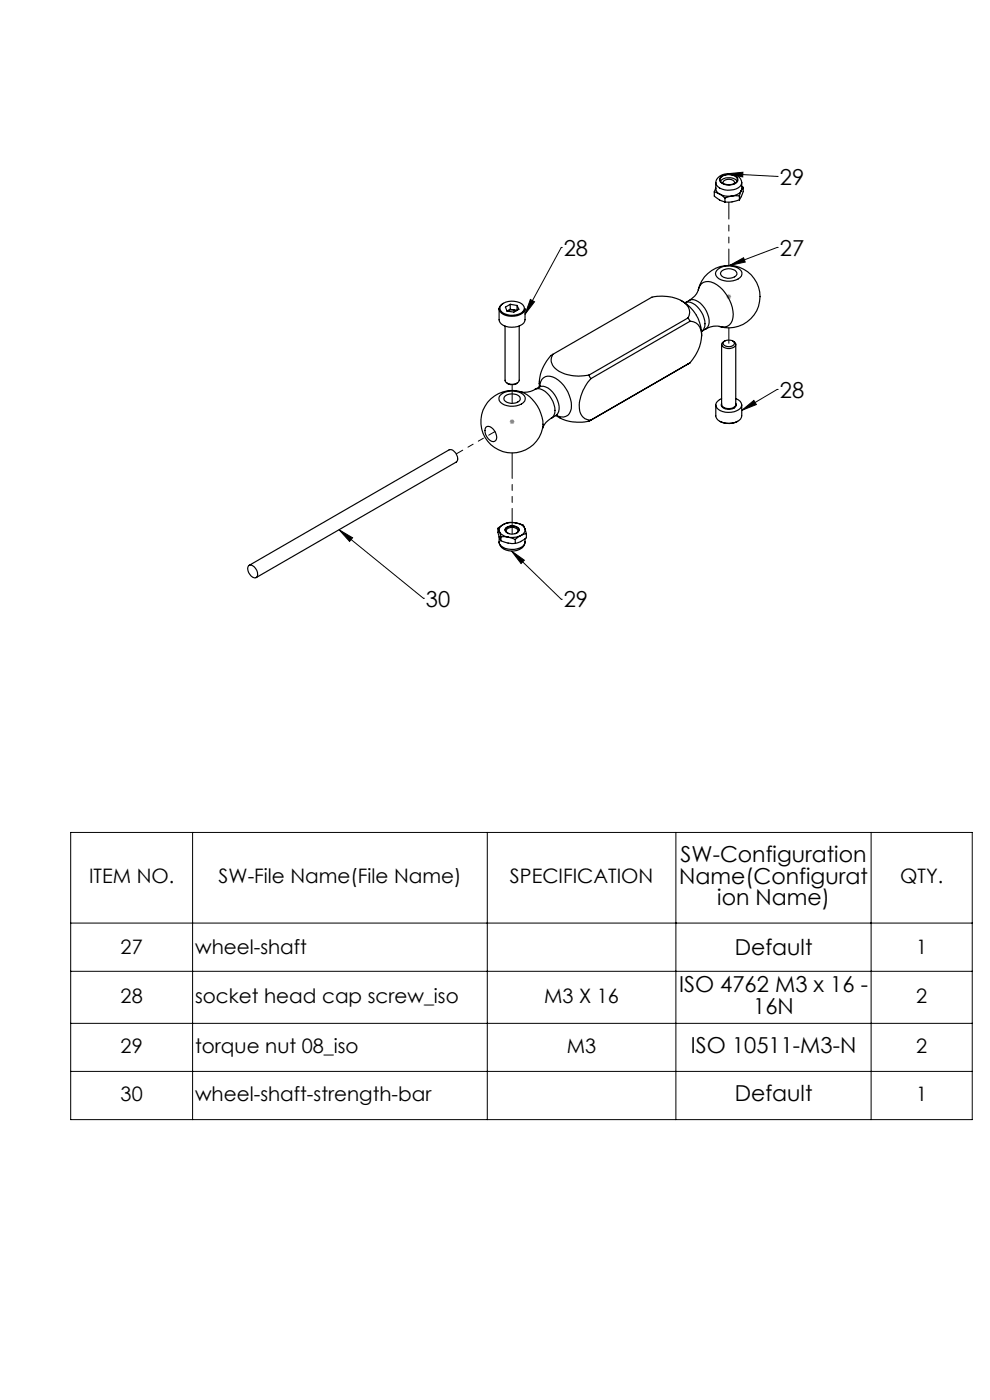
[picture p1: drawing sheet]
<svg xmlns="http://www.w3.org/2000/svg" width="210mm" height="297mm" viewBox="0 0 210 297" stroke-linecap="round" stroke-linejoin="round" font-family="sans-serif">
<path d="M154.1 62.9h1M154.2 62.6l.7 .7M154.6 62.4v1M154.9 62.6l-.7 .7M108.1 89.5h1M108.3 89.1l.7 .7M108.6 89v1M109 89.1l-.7 .7" fill="none" stroke="#808080" stroke-width=".21"/>
<g fill="none" stroke="#000" stroke-width=".21">
<path d="M154.3 36.9l10.6 .5M154.3 36.9l3.3-.4v1zM164.9 37.4h.1M119.1 52.5h.1M119.1 52.5l-7.7 14.2M154.8 56.3l2.9-1.6 .4 .9zM164.9 52.5h.1M164.9 52.5l-10.1 3.8M112.5 63.5l.9 .5-2 2.7zM157.3 87.1l2.6-2.2 .5 .9zM164.9 82.6h.1M164.9 82.6l-7.6 4.5"/>
<path d="M71.9 112.4l17.9 14.5M71.9 112.4l2.9 1.7-.6 .8zM108.5 116.9l10.6 10.2M108.5 116.9l2.7 1.9-.7 .8zM89.8 126.9h.1M119.1 127.1h.1M15 176.6h191.2v60.9h-191.2zM40.9 176.6v60.9M103.4 176.6v60.9M143.4 176.6v60.9M184.8 176.6v60.9M15 195.8h191.2"/>
<path d="M15 206.1h191.2M15 217.1h191.2M15 227.3h191.2"/>
</g>
<path d="M112.5 63.5l.9 .5-2 2.7zM154.8 56.3l2.9-1.6 .4 .9zM108.5 116.9l2.7 1.9-.7 .8zM71.9 112.4l2.9 1.7-.6 .8zM157.3 87.1l2.6-2.2 .5 .9zM154.3 36.9l3.3-.4v1z" fill="#000"/>
<g fill="none" stroke="#000" stroke-width=".25">
<path d="M151.8 38.8l.1 1.7 .7 .7M151.8 39.9l-.3 .8M152.3 37.7a3.4 3.4 0 0 1 4.8 .3 1.35 1.35 0 0 1-.9 2.1 3.7 3.7 0 0 1-4.2-.8 1.25 1.25 0 0 1 .3-1.6zM152.8 38.4a2.46 2.46 0 0 1 3.6 0M152.9 37.7a2.39 2.39 0 0 1 3.5 .2 1.33 1.33 0 0 1-1.7 1.3 1.7 1.7 0 0 1-2-1.1zM152.9 37.5a2.82 2.82 0 0 1 3.5 .2 1.12 1.12 0 0 1-1.2 1.5 2.07 2.07 0 0 1-2.6-1.1zM153.4 38.9v-.1a1.36 1.36 0 0 1 2.1-.6l.2 .2 .1 .5M157.3 38.8l-.1 1.7M157.3 39.5l.4 .3M157.7 39.8v.8l-.9 1.8M157.7 39.8l-.5 .7M151.5 40.7v.9a4.6 4.6 0 0 0 2.3 1.3"/>
<path d="M151.5 40.7l1.1 .5M152 57.4a3.9 3.9 0 0 1 5.2 0 1.34 1.34 0 0 1-1.1 2 3.7 3.7 0 0 1-4.2-.9l-.1-.4zM152.6 41.2a4.1 4.1 0 0 0 2.7 .4M152.6 41.2l1.2 .8M153.2 57.4a2.19 2.19 0 0 1 3.1 .5 1.55 1.55 0 0 1-1.9 1.2 1.57 1.57 0 0 1-1.6-1.1zM153.8 42v.9M155.3 41.6l-1.5 .4M156.8 42.4l-1.6 .5h-1.4M156.8 41.6h-1.5M156.8 41.6v.8M157.2 40.5a2.55 2.55 0 0 1-1.9 1.1M157.2 40.5l-.4 1.1"/>
<path d="M105.9 65.5a2.02 2.02 0 0 0 2 1.6 3.3 3.3 0 0 0 3.4-1.3l.1-.3v2.3a2.12 2.12 0 0 1-2.2 1.6 3.1 3.1 0 0 1-3.3-1.3zM106.4 64.6a3.6 3.6 0 0 1 4.6 .2 1.26 1.26 0 0 1-1 1.9 3.6 3.6 0 0 1-3.7-.7 .99 .99 0 0 1 .1-1.4zM106.7 64.4a1.37 1.37 0 0 0-.8 1.1M107.1 69.2v11.5a1.75 1.75 0 0 0 2.9 .4l.1-.4v-11.5M107.7 65.9l-.1 .1M108.2 64.6l-1 .6 .4 .8 1.4 .2 1.1-.6-.4-.8M108.2 64.6l1.5 .2M108.2 64.6v1M108.2 65.6l-.5 .3M108.2 65.6l.8 .2M109 65.8h-.9l-.4 .1M109 65.8l.5 .1"/>
<path d="M109 65.8l.6 .1M109.7 64.8v1M117.3 75.2a8 8 0 0 0-2.5 3.6 7.5 7.5 0 0 0-.4 3.3M117.3 75.2a2.61 2.61 0 0 0 1.3 3.6 9.5 9.5 0 0 0 6.3 .8M124.9 79.6l.4 .7M144.4 63.7a8.2 8.2 0 0 1 4.4 7.7M145.3 64.2a2.2 2.2 0 0 1 3.3 .1 5.2 5.2 0 0 1 1.7 4.7l-.6 .8M145.3 64.2a2.19 2.19 0 0 1 2.6 .9 4.7 4.7 0 0 1 1.4 4.6l-.5 .6 .9-.5M145.9 67.4a2.52 2.52 0 0 0-1.3-3.6 9.6 9.6 0 0 0-6.3-.8l-21 12.2M145.9 67.4l.5 .8M145.9 67.4l-21 12.2M146.4 68.2a2.59 2.59 0 0 1 2.4 3 9.2 9.2 0 0 1-2.4 5.8"/>
<path d="M146.4 77l-21.5 12.4M146.4 68.2l-21.1 12.1M146.4 77l-21.1 12.1M148.1 61.5v.2a3.7 3.7 0 0 1-1.9 2M148.1 61.5a6.6 6.6 0 0 1 8.1-5 6.6 6.6 0 0 1 4.7 8.2 6.6 6.6 0 0 1-8.3 4.5M148.1 61.5a2.11 2.11 0 0 1 3.4-1.4 8 8 0 0 1 4 7.3 2.05 2.05 0 0 1-2.9 1.8M152.6 69.2h-.7a4 4 0 0 0-2.2 .6M153.1 73.1v12.7a1.81 1.81 0 0 0 3 .2v-12.9M153.5 72.5a1.63 1.63 0 0 1 2.3 .2 1.03 1.03 0 0 1-1.5 .8 .74 .74 0 0 1-.8-1zM153.7 72.4a.75 .75 0 0 0-.6 .8 .75 .75 0 0 0 .8 .6 1.82 1.82 0 0 0 2.2-.6 .79 .79 0 0 0-.7-.8M103 90.7a1.29 1.29 0 0 1 1.9 .7 1.49 1.49 0 0 1 0 2.2 1.9 1.9 0 0 1-2-1.8zM106.1 83.9a3.9 3.9 0 0 1 5.1 .1 1.34 1.34 0 0 1-1.1 1.9 3.7 3.7 0 0 1-4.2-.9v-.8z"/>
<path d="M107.2 84a2.27 2.27 0 0 1 3.1 .5 1.54 1.54 0 0 1-1.9 1.1 1.49 1.49 0 0 1-1.5-1.1zM107.6 81.3l.7 .3a1.63 1.63 0 0 0 1.4-.3M110.6 83.1a6.6 6.6 0 0 0-8.4 4.6 6.6 6.6 0 0 0 4.8 8.2 6.6 6.6 0 0 0 8.1-5M110.6 83.1a7.6 7.6 0 0 1 4.5 7.8M113.5 82.6a4 4 0 0 1-2.9 .5M114.4 82.1l-.9 .5a2.22 2.22 0 0 1 2.6 .9 4.7 4.7 0 0 1 1.4 4.6l-.5 .6M114.4 82.1a2.05 2.05 0 0 1 2.4 .6 5.1 5.1 0 0 1 1.7 4.6l-.6 .9M114.5 81.9a2.01 2.01 0 0 1 1.1-2 2.01 2.01 0 0 1 2.3 .4 6.8 6.8 0 0 1 3.1 7 1.9 1.9 0 0 1-2.8 .9M114.6 81.9l-.2 .2M117 88.7h-.1a4.1 4.1 0 0 0-1.8 2.2M117.9 88.2l-.9 .5M117.9 88.2a8.8 8.8 0 0 0 7 1.2"/>
<path d="M118.2 88l-.3 .2M125.3 80.3a8.2 8.2 0 0 0-2.2 7.3 2.36 2.36 0 0 0 2.2 1.5M125.3 89.1l-.4 .3M151.8 85.9v2.3a2.02 2.02 0 0 0 2.1 1.6 3.3 3.3 0 0 0 3.4-1.3v-2.6M152.7 89.4a4.2 4.2 0 0 0 3.8 0M153.1 84.6a1.3 1.3 0 0 0-1.1 .8 1.3 1.3 0 0 0 .3 1.4 4 4 0 0 0 4.8-.2 1.33 1.33 0 0 0-1-2M153.1 85.6a1.03 1.03 0 0 0 1.2 1.2 1.38 1.38 0 0 0 1.9-1l-.1-.2M52.8 119.9l42.5-24.5a1.77 1.77 0 0 1 1.6 2.6l-42.5 24.5M105.6 112.1l.3 .7M105.6 112.1l.1 1.1 .6 1.5M105.9 113.8a1.96 1.96 0 0 0 .4 2 4 4 0 0 0 4.8-.1l.3-.7M105.9 115a2.25 2.25 0 0 0 2.6 1.9 2.38 2.38 0 0 0 2.9-1.9"/>
<path d="M105.9 112.8a2.39 2.39 0 0 0 1.9 1.1M105.9 112.8l.4 1.1M106.3 113.9h1.5M106.3 114.7l1.5 .5 1.5 .1M106.3 113.9v.8M106.8 111.3a1.24 1.24 0 0 0-.9 1.5M106.8 111.3l-1.2 .8M107.1 112.5a1.75 1.75 0 0 1 2.8-.5l.2 .5M107.2 112.1a2.03 2.03 0 0 1 2.9 .2 .96 .96 0 0 1-1.2 1 1.41 1.41 0 0 1-1.8-.9zM107.8 113.9l1.5 .5M108 113.2a.61 .61 0 0 1-.5-.9 1.64 1.64 0 0 1 2.4 .2 .67 .67 0 0 1-.6 .7M109.3 114.4v.9"/>
<path d="M109.5 110.9a4 4 0 0 0-2.7 .4M109.5 110.9a2.18 2.18 0 0 1 1.8 1.2M109.5 110.9l1.5 .5 .3 .7M109.5 110.9h-.1a3.4 3.4 0 0 0-2.6 .4M110.5 113.6a4.6 4.6 0 0 1-2.7 .3M110.5 113.6l-1.2 .8M111.3 112.1a1.28 1.28 0 0 1-.8 1.5M111.3 112.1l.4 1.1M111.4 114.3v.7M111.7 113.2l-1.2 .4M111.7 113.2v.9l-1.2 .8-1.2 .4M52.7 120a1.33 1.33 0 0 1 1.8 1 1.21 1.21 0 0 1-.3 1.6 1.9 1.9 0 0 1-1.5-2.6z"/>
</g>
<path d="M105 91.5l-8.2 4.8" fill="none" stroke="#000" stroke-width=".21" stroke-dasharray="6.3 1.3 1.3 1.3 1.3 1.3" stroke-dashoffset="4.8"/>
<path d="M154.6 69.5v3.3M108.6 85.6v-4" fill="none" stroke="#000" stroke-width=".21" stroke-dasharray="6.3 1.3 1.3 1.3 1.3 1.3"/>
<path d="M108.6 96.1v17.2" fill="none" stroke="#000" stroke-width=".21" stroke-dasharray="6.3 1.3 1.3 1.3 1.3 1.3" stroke-dashoffset=".9"/>
<path d="M154.6 56.4v-13.5" fill="none" stroke="#000" stroke-width=".21" stroke-dasharray="6.3 1.3 1.3 1.3 1.3 1.3" stroke-dashoffset="2.8"/>
<g font-size="4.7">
<text x="165.4" y="39.2">29</text>
<text x="119.6" y="54.3">28</text>
<text x="165.4" y="54.3">27</text>
<text x="165.4" y="84.3">28</text>
<text x="90.3" y="128.7">30</text>
<text x="119.6" y="128.8">29</text>
<text x="144.4" y="182.9">SW-Configuration</text>
<text x="144.1" y="187.4">Name(Configurat</text>
<text x="152.1" y="192">ion Name)</text>
<text x="155.8" y="202.6">Default</text>
<text x="144.1" y="210.5">ISO 4762 M3 x 16 -</text>
<text x="159.8" y="215.1">16N</text>
<text x="146.6" y="223.4">ISO 10511-M3-N</text>
<text x="155.8" y="233.6">Default</text>
</g>
<g font-size="4.2">
<text x="18.9" y="187.3">ITEM NO.</text>
<text x="46.4" y="187.3">SW-File Name(File Name)</text>
<text x="108.2" y="187.3">SPECIFICATION</text>
<text x="190.9" y="187.3">QTY.</text>
<text x="25.6" y="202.5">27</text>
<text x="41.4" y="202.5">wheel-shaft</text>
<text x="194.4" y="202.5">1</text>
<text x="25.6" y="212.7">28</text>
<text x="41.4" y="212.7">socket head cap screw_iso</text>
<text x="115.5" y="212.7">M3 X 16</text>
<text x="194.4" y="212.7">2</text>
<text x="25.6" y="223.3">29</text>
<text x="41.4" y="223.3">torque nut 08_iso</text>
<text x="120.3" y="223.3">M3</text>
<text x="194.4" y="223.3">2</text>
<text x="25.6" y="233.5">30</text>
<text x="41.4" y="233.5">wheel-shaft-strength-bar</text>
<text x="194.4" y="233.5">1</text>
</g>
</svg>
